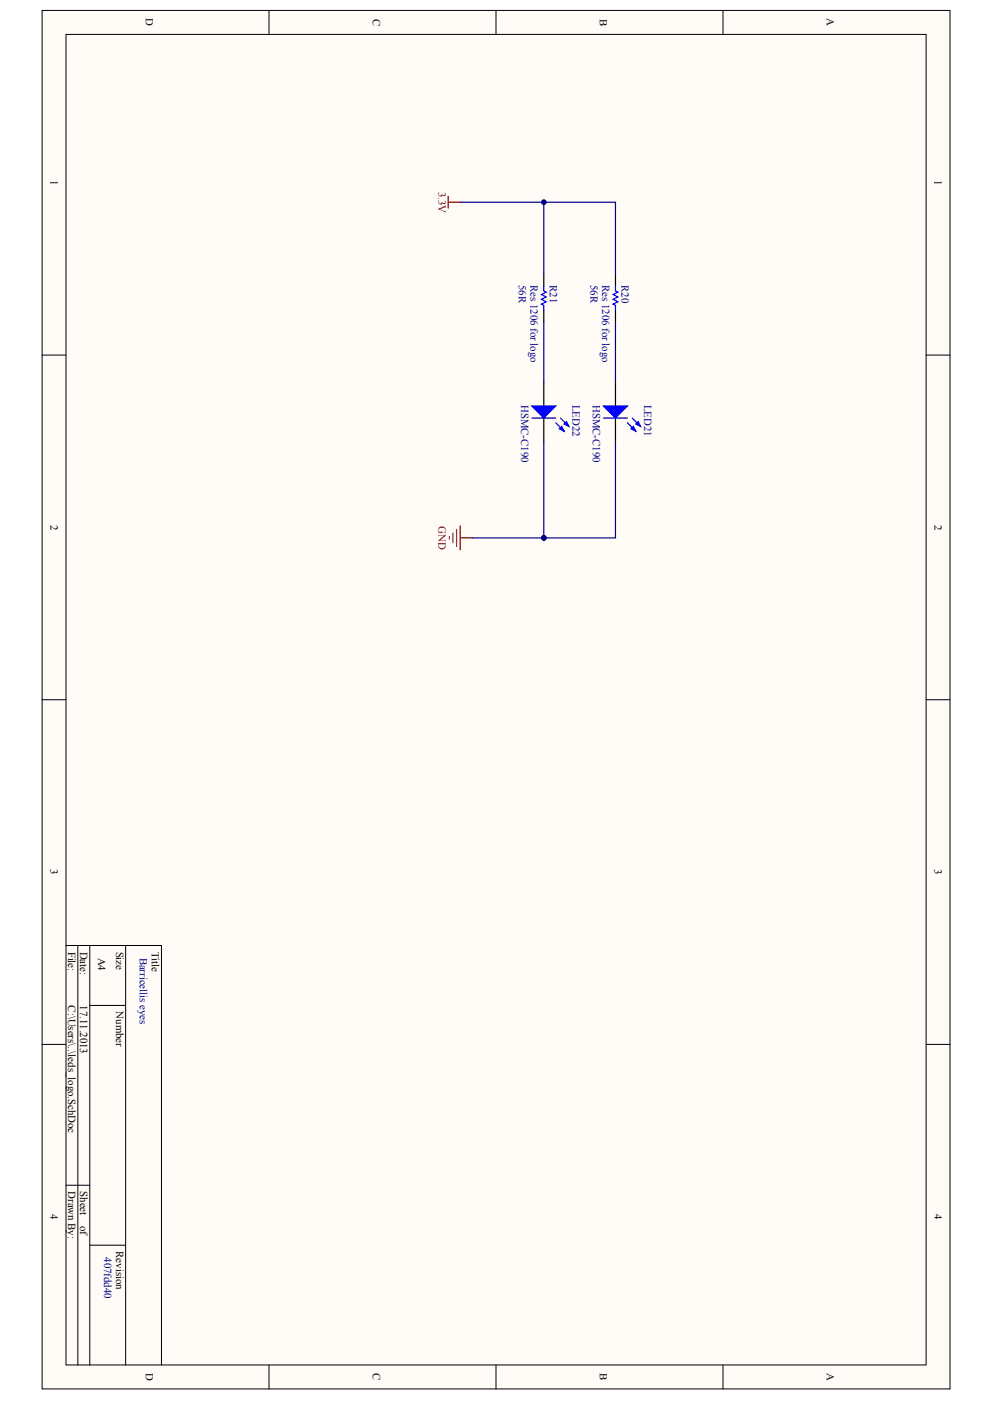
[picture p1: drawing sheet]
<svg xmlns="http://www.w3.org/2000/svg" width="202mm" height="287mm" viewBox="0 0 202 287" stroke-linecap="round" stroke-linejoin="round" font-family="sans-serif">
<g fill="#fffcf8" stroke="#000" stroke-width=".2">
<path d="M8.6 2.1h186v282.2h-186z"/>
<path d="M13.5 7h176.2v272.4h-176.2z"/>
</g>
<g fill="none" stroke="#000" stroke-width=".2">
<path d="M55.1 2.1v4.9M101.6 2.1v4.9M148.1 2.1v4.9M8.6 72.7h4.9M189.7 72.7h4.9M8.6 143.2h4.9M189.7 143.2h4.9M13.5 193.6h19.6v85.9M15.9 193.6v85.9M18.4 193.6v85.9M25.7 193.6v85.9M8.6 213.8h4.9"/>
<path d="M18.4 205.8h7.3M189.7 213.8h4.9M13.5 242.6h4.9M18.4 254.9h7.3M55.1 279.5v4.9M101.6 279.5v4.9M148.1 279.5v4.9"/>
</g>
<path d="M111.4 56.1v2.5M126.1 56.1v2.5M111.4 63.5v2.4M111.4 78.2v4.9M126.1 63.5v2.4M126.1 78.2v4.9M111.4 85.6v4.9M126.1 85.6v4.9" fill="none" stroke="#000" stroke-width=".25"/>
<g fill="#00f" stroke="#00f" stroke-width=".25">
<path d="M123.6 83.1h4.9l-2.4 2.5z"/>
<path d="M129.7 87.3l.5 1-1-.5z"/>
<path d="M130.7 86.3l.5 1-1-.5z"/>
<path d="M108.9 83.1h4.9l-2.4 2.5z"/>
<path d="M115 87.3l.5 1-.9-.5z"/>
<path d="M116 86.3l.5 1-1-.5z"/>
</g>
<path d="M111.4 58.6v1l.5 .2-1 .5 1 .5-1 .5 1 .5-1 .5 .5 .2v1M126.1 58.6v1l.4 .2-.9 .5 .9 .5-.9 .5 .9 .5-.9 .5 .5 .2v1M108.9 85.6h4.9M113.8 86.6l1.7 1.7M114.8 85.6l1.7 1.7M123.6 85.6h4.9M128.5 86.6l1.7 1.7M129.5 85.6l1.7 1.7" fill="none" stroke="#00f" stroke-width=".25"/>
<path d="M91.8 40.2v2.4M91.8 41.4h2.4M92 109.9v.5M92.8 109.1v2M93.5 108.4v3.4M94.2 107.7v4.9M94.2 110.1h2.5" fill="none" stroke="#800000" stroke-width=".25"/>
<path d="M94.2 41.4h31.9v14.7M111.4 41.4v14.7M111.4 65.9v12.3M126.1 65.9v12.3M111.4 90.5v19.6h-14.7M126.1 90.5v19.6h-14.7" fill="none" stroke="#000080" stroke-width=".25"/>
<g fill="#000080" stroke="#000080" stroke-width=".2">
<circle cx="111.4" cy="110.1" r=".48"/>
<circle cx="111.4" cy="41.4" r=".48"/>
</g>
<g font-size="2.2">
<text x="29.9" y="3.8" transform="rotate(90 29.9 3.8)">D</text>
<text x="76.4" y="3.8" transform="rotate(90 76.4 3.8)">C</text>
<text x="122.9" y="3.8" transform="rotate(90 122.9 3.8)">B</text>
<text x="169.3" y="3.8" transform="rotate(90 169.3 3.8)">A</text>
<text x="10.3" y="36.9" transform="rotate(90 10.3 36.9)">1</text>
<text x="191.4" y="36.9" transform="rotate(90 191.4 36.9)">1</text>
<text x="10.3" y="107.4" transform="rotate(90 10.3 107.4)">2</text>
<text x="191.4" y="107.4" transform="rotate(90 191.4 107.4)">2</text>
<text x="10.3" y="178" transform="rotate(90 10.3 178)">3</text>
<text x="191.4" y="178" transform="rotate(90 191.4 178)">3</text>
<text x="14" y="194.8" transform="rotate(90 14 194.8)">File:</text>
<text x="16.4" y="194.8" transform="rotate(90 16.4 194.8)">Date:</text>
<text x="20.1" y="196" transform="rotate(90 20.1 196)">A4</text>
<text x="23.8" y="194.8" transform="rotate(90 23.8 194.8)">Size</text>
<text x="31.1" y="194.8" transform="rotate(90 31.1 194.8)">Title</text>
<text x="14" y="205.8" transform="rotate(90 14 205.8)">C:\Users\..\leds_logo.SchDoc</text>
<text x="16.4" y="205.8" transform="rotate(90 16.4 205.8)">17.11.2013</text>
<text x="23.8" y="207.1" transform="rotate(90 23.8 207.1)">Number</text>
<text x="14" y="243.9" transform="rotate(90 14 243.9)">Drawn By:</text>
<text x="16.4" y="243.9" transform="rotate(90 16.4 243.9)">Sheet</text>
<text x="10.3" y="248.5" transform="rotate(90 10.3 248.5)">4</text>
<text x="16.4" y="250.9" transform="rotate(90 16.4 250.9)">of</text>
<text x="191.4" y="248.5" transform="rotate(90 191.4 248.5)">4</text>
<text x="23.8" y="256.1" transform="rotate(90 23.8 256.1)">Revision</text>
<text x="29.9" y="281.1" transform="rotate(90 29.9 281.1)">D</text>
<text x="76.4" y="281.2" transform="rotate(90 76.4 281.2)">C</text>
<text x="122.9" y="281.2" transform="rotate(90 122.9 281.2)">B</text>
<text x="169.3" y="281.1" transform="rotate(90 169.3 281.1)">A</text>
</g>
<g font-size="2.2" fill="#800000">
<text x="89.8" y="39.2" transform="rotate(90 89.8 39.2)">3.3V</text>
<text x="89.8" y="107.7" transform="rotate(90 89.8 107.7)">GND</text>
</g>
<g font-size="2.2" fill="#000080">
<text x="106.2" y="58.3" transform="rotate(90 106.2 58.3)">56R</text>
<text x="108.7" y="58.3" transform="rotate(90 108.7 58.3)">Res 1206 for logo</text>
<text x="112.6" y="58.3" transform="rotate(90 112.6 58.3)">R21</text>
<text x="120.9" y="58.3" transform="rotate(90 120.9 58.3)">56R</text>
<text x="123.4" y="58.3" transform="rotate(90 123.4 58.3)">Res 1206 for logo</text>
<text x="127.3" y="58.3" transform="rotate(90 127.3 58.3)">R20</text>
<text x="106.7" y="82.9" transform="rotate(90 106.7 82.9)">HSMC-C190</text>
<text x="117.2" y="82.9" transform="rotate(90 117.2 82.9)">LED22</text>
<text x="121.4" y="82.9" transform="rotate(90 121.4 82.9)">HSMC-C190</text>
<text x="131.9" y="82.9" transform="rotate(90 131.9 82.9)">LED21</text>
<text x="28.6" y="196" transform="rotate(90 28.6 196)">Barricellis eyes</text>
<text x="21.3" y="257.4" transform="rotate(90 21.3 257.4)">407fdd40</text>
</g>
</svg>
